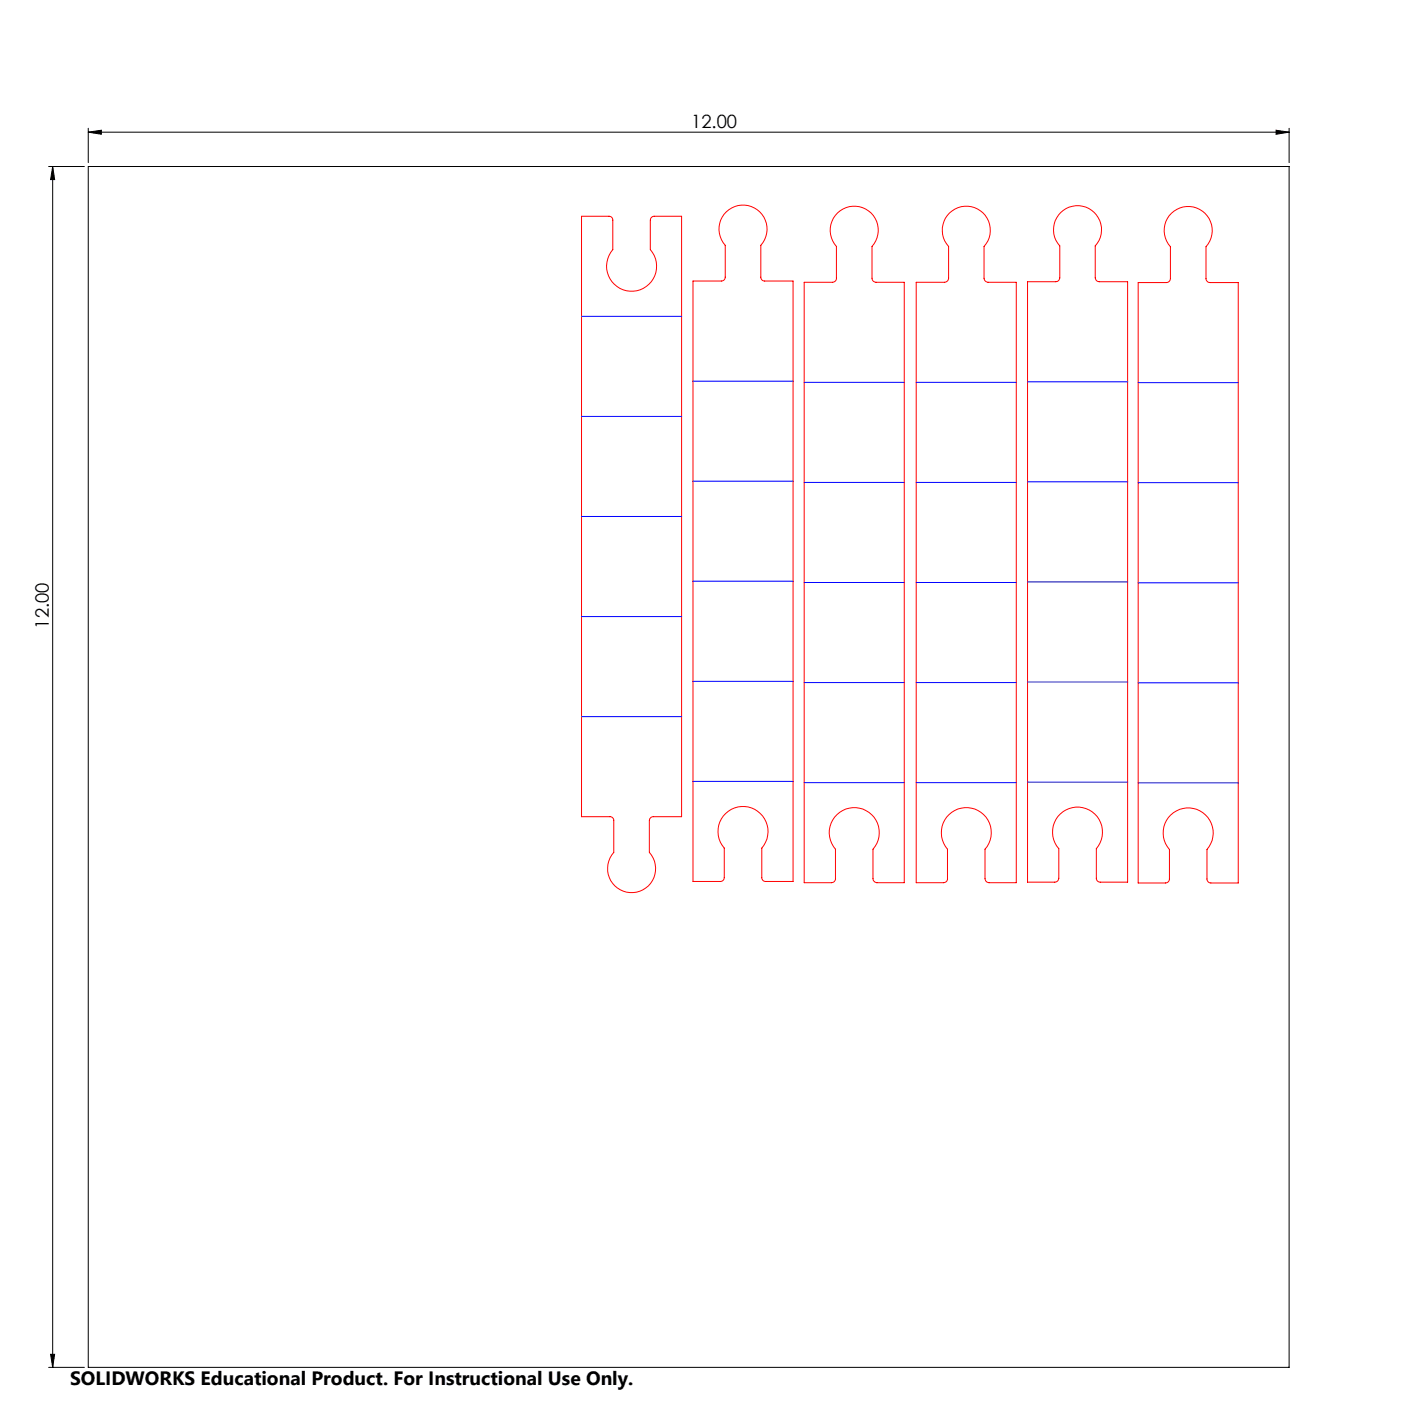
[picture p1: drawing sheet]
<svg xmlns="http://www.w3.org/2000/svg" width="356mm" height="356mm" viewBox="0 0 356 356" stroke-linecap="round" stroke-linejoin="round" font-family="sans-serif">
<path d="M22.4 33.5l3.3-.4v1zM22.4 32.6v8.7M22.4 33.5h304.8M323.9 33.1l3.3 .4-3.3 .6zM327.2 32.6v8.7M12.3 42.3h9.1M13.4 42.3l.5 3.3h-1.1zM13.4 42.3v304.8M22.4 42.3h304.8v304.8h-304.8zM12.3 347.1h9.1M12.8 343.7h1.1l-.5 3.4z" fill="none" stroke="#000" stroke-width=".25"/>
<g fill="#000">
<path d="M22.4 33.5l3.3-.4v1zM323.9 33.1l3.3 .4-3.3 .6z"/>
<path d="M12.8 343.7h1.1l-.5 3.4zM13.4 42.3l.5 3.3h-1.1z"/>
</g>
<path d="M147.6 54.9h7a.96 .96 0 0 1 .9 1v7.5a6.4 6.4 0 0 0 .4 8.8 6.4 6.4 0 0 0 8.8 0 6.4 6.4 0 0 0 .4-8.8v-7.5a1.02 1.02 0 0 1 1-1h6.9v152.4h-7.2a1.02 1.02 0 0 0-1 1v8.1a6.1 6.1 0 0 1-.3 8.4 6.1 6.1 0 0 1-8.4 0 6.1 6.1 0 0 1-.3-8.4v-8.1a.96 .96 0 0 0-1-1h-7.2zM184.4 53.8a6.1 6.1 0 0 1 8.4 0 6.1 6.1 0 0 1 .3 8.5v8a.96 .96 0 0 0 1 1h7.2v152.4h-7a.96 .96 0 0 1-.9-1v-7.4a6.4 6.4 0 0 0-.4-8.8 6.4 6.4 0 0 0-8.8 0 6.4 6.4 0 0 0-.4 8.8v7.4a.96 .96 0 0 1-1 1h-6.9v-152.4h7.2a.96 .96 0 0 0 1-1v-8a6.1 6.1 0 0 1 .3-8.5zM212.6 54a6.1 6.1 0 0 1 8.5 0 6.1 6.1 0 0 1 .2 8.5v8.1a1.02 1.02 0 0 0 1.1 1h7.1v152.4h-6.9a1.09 1.09 0 0 1-1-1v-7.5a6.4 6.4 0 0 0-.4-8.7 6.4 6.4 0 0 0-8.8 0 6.4 6.4 0 0 0-.3 8.7v7.5a1.02 1.02 0 0 1-1 1h-7v-152.4h7.2a1.02 1.02 0 0 0 1-1v-8.1a6.1 6.1 0 0 1 .3-8.5zM241 54a6.1 6.1 0 0 1 8.5 0 6.1 6.1 0 0 1 .3 8.5v8.1a1.09 1.09 0 0 0 1 1h7.2v152.4h-7a1.09 1.09 0 0 1-1-1v-7.5a6.4 6.4 0 0 0-.3-8.7 6.4 6.4 0 0 0-8.8 0 6.4 6.4 0 0 0-.4 8.7v7.5a1.02 1.02 0 0 1-1 1h-6.9v-152.4h7.1a1.09 1.09 0 0 0 1.1-1v-8.1a6.1 6.1 0 0 1 .2-8.5zM269.2 53.9a6.1 6.1 0 0 1 8.5 0 6.1 6.1 0 0 1 .3 8.5v8.1a1.02 1.02 0 0 0 1 1h7.2v152.4h-6.9a.96 .96 0 0 1-1-1v-7.5a6.4 6.4 0 0 0-.4-8.8 6.4 6.4 0 0 0-8.8 0 6.4 6.4 0 0 0-.4 8.8v7.5a1.02 1.02 0 0 1-1 1h-6.9v-152.4h7.2a1.02 1.02 0 0 0 1-1v-8.1a6.1 6.1 0 0 1 .2-8.5zM297.4 54.1a6.1 6.1 0 0 1 8.4 0 6.1 6.1 0 0 1 .3 8.5v8.1a1.02 1.02 0 0 0 1 1h7.2v152.4h-7a1.02 1.02 0 0 1-.9-1v-7.5a6.4 6.4 0 0 0-.4-8.8 6.4 6.4 0 0 0-8.8 0 6.4 6.4 0 0 0-.4 8.8v7.5a1.02 1.02 0 0 1-1 1h-6.9v-152.4h7.2a1.02 1.02 0 0 0 1-1v-8.1a6.1 6.1 0 0 1 .3-8.5z" fill="none" stroke="#f00" stroke-width=".25"/>
<g fill="none" stroke="#00f" stroke-width=".25">
<path d="M147.6 80.3h25.4M175.9 96.7h25.4M204.1 97h25.4M232.6 97h25.4M260.8 96.9h25.4M288.9 97.1h25.4M147.6 105.7h25.4M147.6 131.1h25.4M175.9 122.1h25.4M204.1 122.4h25.4M232.6 122.4h25.4M260.8 122.3h25.4"/>
<path d="M288.9 122.5h25.4M147.6 156.5h25.4M175.9 147.5h25.4M204.1 147.8h25.4M232.6 147.8h25.4M260.8 147.7h25.4M288.9 147.9h25.4M175.9 172.9h25.4M204.1 173.2h25.4M232.6 173.2h25.4M260.8 173.1h25.4M288.9 173.3h25.4"/>
<path d="M147.6 181.9h25.4M175.9 198.3h25.4M204.1 198.6h25.4M232.6 198.6h25.4M260.8 198.5h25.4M288.9 198.7h25.4"/>
</g>
<text font-size="4.9" x="17.8" y="351.6">SOLIDWORKS Educational Product. For Instructional Use Only.</text>
<g font-size="4.7">
<text x="175.5" y="32.5">12.00</text>
<text x="12.4" y="159.6" transform="rotate(-90 12.4 159.6)">12.00</text>
</g>
</svg>
